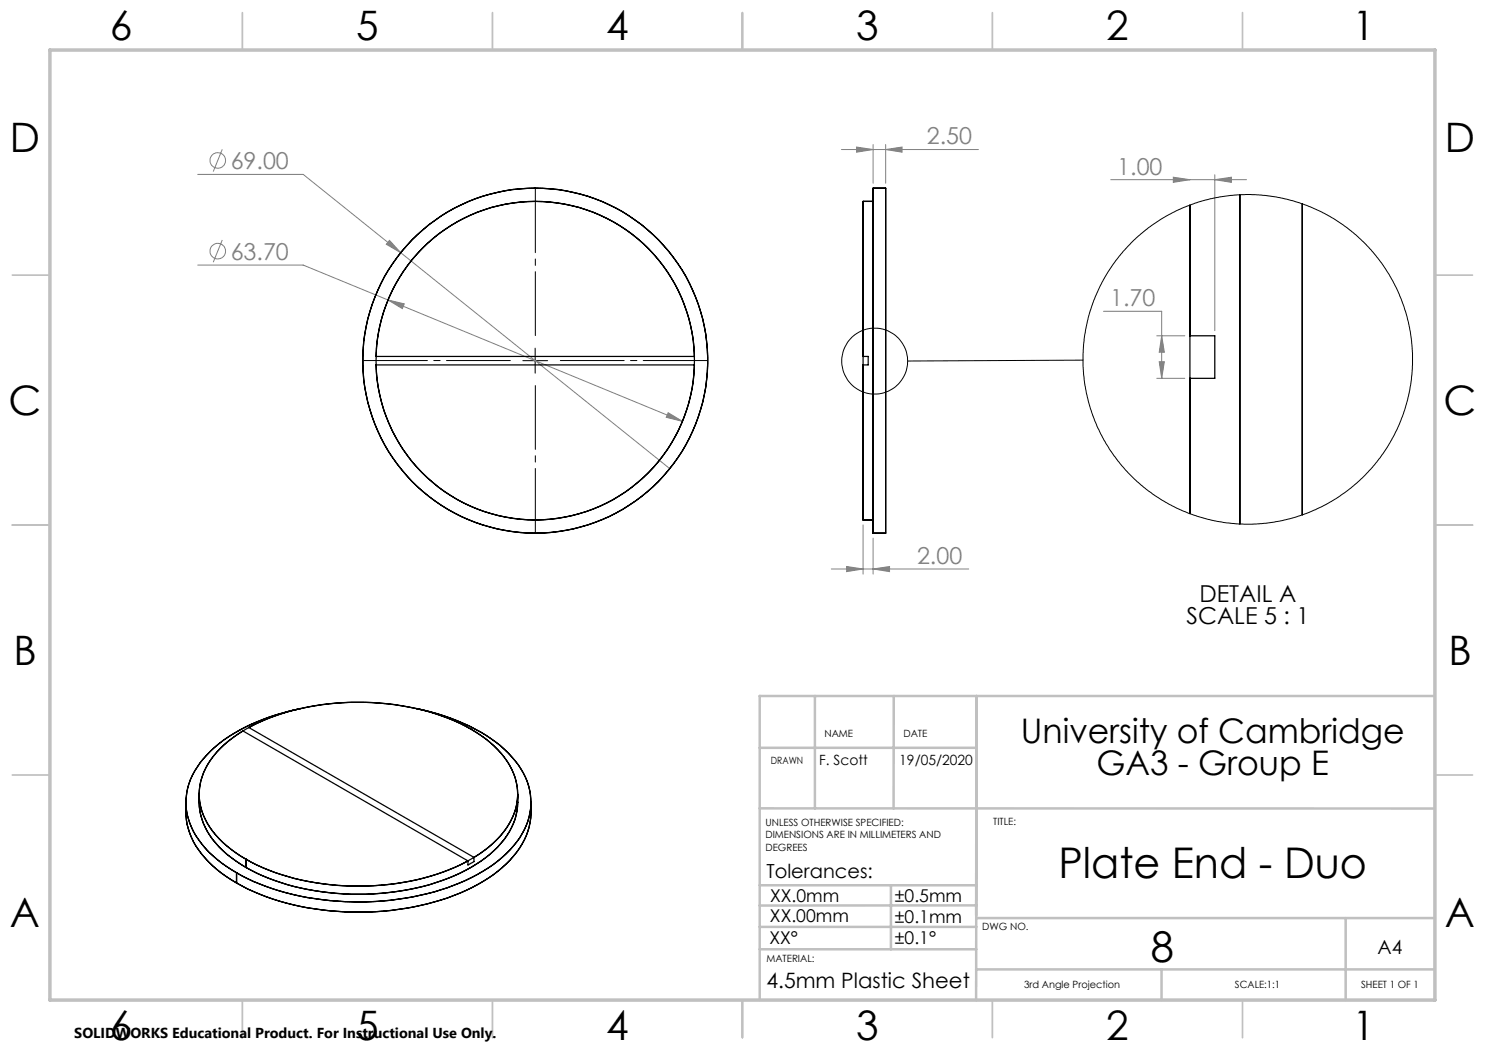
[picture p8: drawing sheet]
<svg xmlns="http://www.w3.org/2000/svg" width="297mm" height="210mm" viewBox="0 0 297 210" stroke-linecap="round" stroke-linejoin="round" font-family="sans-serif">
<g fill="none" stroke="#808080" stroke-width=".2">
<path d="M39.5 34.9h21.1l19.6 15.6M44.5 29.9l-1.8 4.4M168.3 29.9h27.4M171.3 29.4l3.3 .5-3.3 .5zM174.6 28.9v7.7M177.1 29.9l3.3-.5v1zM177.1 28.9v7.7M222.1 35.9h27.2M234.7 35.4l3.3 .5-3.3 .6zM243 35.9l3.3-.5v1.1zM243 35v31.1M39.5 53h21.1l17 7"/>
<path d="M44.5 48l-1.8 4.4M77.6 60l3.3 .8-.4 .9zM77.6 60l58.9 24.3M77.9 48.1l2.3 2.4-2.9-1.6zM80.2 50.5l53.7 43.2M220.7 62.3h11.6v13.4M231.4 67.2h5.6M231.4 75.7h5.6M231.8 72.3h1.1l-.6 3.4zM232.3 67.2l.6 3.2h-1.1zM133.6 82.5l2.9 1.8-3.3-.8zM166.3 113.8h27.4"/>
<path d="M169.3 113.3l3.3 .5-3.3 .5zM172.6 105v9.8M174.6 113.8l3.3-.5v1zM174.6 107.6v7.2"/>
<circle cx="43.6" cy="32.1" r="1.55"/>
<circle cx="43.6" cy="50.2" r="1.56"/>
</g>
<g fill="none" stroke="#000" stroke-width=".2">
<path d="M104.6 72.1h4.9M107 69.6v5M216.6 72l-35.1 .2"/>
<circle cx="174.9" cy="72.2" r="6.6"/>
</g>
<path d="M102.1 72.1h-29.4M107.1 67.1v-29.3M107.1 77.1v29.4M112.1 72.1h29.3" fill="none" stroke="#000" stroke-width=".2" stroke-dasharray="15.2 1.3 1.3 1.3" stroke-dashoffset="2.5"/>
<g fill="none" stroke="#c0c0c0" stroke-width=".35">
<path d="M48.5 2.5v7.5M98.5 2.5v7.5M148.5 2.5v7.5M198.5 2.5v7.5M248.5 2.5v7.5M2.5 55h7.5M287 55h7.5M2.5 105h7.5M287 105h7.5M2.5 155h7.5M287 155h7.5M48.5 200v7.5"/>
<path d="M98.5 200v7.5M148.5 200v7.5M198.5 200v7.5M248.5 200v7.5"/>
</g>
<g fill="none" stroke="#c0c0c0" stroke-width=".5">
<path d="M163 139.2v22.5M178.8 139.2l-.1 22.5M195.3 139.2l-.1 60.9M286.9 139.2h-135v60.8M151.9 149.6h43.4M151.9 161.7h135M151.9 177.1h43.4M178.2 177.1v12.8M151.9 185.4h43.4M151.9 189.9h43.4M195.2 193.9h91.7M195.3 181.1h-43.4"/>
<path d="M195.3 183.6h91.7M232.3 193.9v6.1M269.1 183.6v16.4"/>
</g>
<path d="M10 10h277v190h-277z" fill="none" stroke="#c0c0c0" stroke-width=".7"/>
<g fill="#808080">
<path d="M174.6 113.8l3.3-.5v1zM169.3 113.3l3.3 .5-3.3 .5zM243 35.9l3.3-.5v1.1zM234.7 35.4l3.3 .5-3.3 .6z"/>
<path d="M77.9 48.1l-.6 .8 2.9 1.6zM133.6 82.5l-.4 1 3.3 .8zM77.6 60l2.9 1.7 .4-.9zM232.3 67.2l.6 3.2h-1.1zM231.8 72.3h1.1l-.6 3.4z"/>
<path d="M171.3 29.4l3.3 .5-3.3 .5zM177.1 29.9l3.3-.5v1z"/>
</g>
<g fill="none" stroke="#000" stroke-width=".25">
<path d="M174.6 37.6h2.5v69h-2.5zM248 38.9v65.9M84.3 49.8a31.8 31.8 0 0 1 34.4-7.3 31.8 31.8 0 0 1 20.2 28.8h-63.7a31.6 31.6 0 0 1 9.1-21.5zM107 40.3a31.9 31.9 0 0 1 31.9 31.8 31.9 31.9 0 0 1-31.9 31.9M107 40.3a31.9 31.9 0 0 0-31.8 31.8 31.9 31.9 0 0 0 31.8 31.9M172.6 40.3v63.7M172.6 40.3v31h1v1.7h-1v31M172.6 40.3h2M238 41v26.2h5v8.5h-5v27zM260.5 40.8v62.2M75.2 73h63.7a31.8 31.8 0 0 1-31.8 31 31.8 31.8 0 0 1-31.9-31zM172.6 104h2"/>
<path d="M39.8 158.8a13.3 13.3 0 0 0 4.8 11.3l1.7 1.4 2.9 2M60.1 141.7a39 39 0 0 0-17.2 7.8 15.1 15.1 0 0 0-5.7 10.8 14.5 14.5 0 0 0 5.3 10.8l1.8 1.5 3 1.9M83.3 141.7a38.3 38.3 0 0 1 17.5 8.1 14.5 14.5 0 0 1 5.4 10.9 15.5 15.5 0 0 1-6.6 11.5 42.8 42.8 0 0 1-21.5 7.8 54.9 54.9 0 0 1-28.6-4.3l-2.2-1.2M94.2 145.8a18.5 18.5 0 0 1 8.8 9.7 12 12 0 0 1-3.5 12.3 32.4 32.4 0 0 1-16.3 8.2 51.5 51.5 0 0 1-31.9-3l-2.1-1.2M94.2 145.8a48.1 48.1 0 0 0-26.9-5.2 40.2 40.2 0 0 0-21 7.2 14 14 0 0 0-6.4 11.9 14.7 14.7 0 0 0 6.4 10.2l2.9 1.9M94.2 145.8a19 19 0 0 1 8.5 9 11.5 11.5 0 0 1-2.1 11.7l-3 3-2.8 2M94.2 145.8a47.6 47.6 0 0 0-25.8-5.3 44.6 44.6 0 0 0-18.6 5l45 26M103.5 158.8a13.3 13.3 0 0 1-4.7 11.3 35.5 35.5 0 0 1-18.4 8 51.1 51.1 0 0 1-29.1-3.5l-2.1-1.1M37.2 160.5a14.8 14.8 0 0 0 5.3 12.7l1.8 1.4 3 2M47.3 174.5v2.1M49.2 171.8a46.7 46.7 0 0 0 25.8 5.3 45.3 45.3 0 0 0 18.6-4.9M49.2 171.8a18.4 18.4 0 0 1-8.9-9.7 12 12 0 0 1 3.8-12.5l1.6-1.4 2.9-2 45 26"/>
<path d="M49.2 171.8v1.7M94.8 171.5v.8l-1.2 .7v-.8M106.2 160.5a14.4 14.4 0 0 1-5 12.3 35.7 35.7 0 0 1-17.2 8.3 55.3 55.3 0 0 1-34.5-3.3l-2.2-1.2"/>
<circle cx="107" cy="72.1" r="34.5"/>
</g>
<circle cx="249.5" cy="71.9" r="33" fill="none" stroke="#000" stroke-width=".2"/>
<g font-size="8.5">
<text x="211.7" y="175.5">Plate End - Duo</text>
<text x="230.2" y="192.3">8</text>
</g>
<g font-size="8.1">
<text x="22" y="8">6</text>
<text x="71.2" y="8">5</text>
<text x="121.2" y="8">4</text>
<text x="171.3" y="8">3</text>
<text x="221.3" y="8">2</text>
<text x="270.5" y="8">1</text>
<text x="2" y="30.5">D</text>
<text x="289" y="30.5">D</text>
<text x="1.7" y="83">C</text>
<text x="288.7" y="83">C</text>
<text x="2.7" y="133">B</text>
<text x="289.7" y="133">B</text>
<text x="2" y="185.5">A</text>
<text x="289" y="185.5">A</text>
<text x="22" y="208">6</text>
<text x="71.2" y="208">5</text>
<text x="121.2" y="208">4</text>
<text x="171.3" y="208">3</text>
<text x="221.3" y="208">2</text>
<text x="270.5" y="208">1</text>
</g>
<g font-size="6.8">
<text x="204.2" y="148.6">University of Cambridge</text>
<text x="219.3" y="155.1">GA3 - Group E</text>
</g>
<g font-size="4.7" fill="#808080">
<text x="185.4" y="28.9">2.50</text>
<text x="46.1" y="33.8">69.00</text>
<text x="223.5" y="34.9">1.00</text>
<text x="46.1" y="51.9">63.70</text>
<text x="222" y="61.2">1.70</text>
<text x="183.4" y="112.8">2.00</text>
</g>
<g font-size="4.7">
<text x="237.3" y="124.9">SCALE 5 : 1</text>
<text x="239.9" y="120.4">DETAIL A</text>
</g>
<text font-size="4.2" x="153.3" y="197.5">4.5mm Plastic Sheet</text>
<g font-size="3.9">
<text x="153.3" y="175.6">Tolerances:</text>
<text x="275.5" y="190.9">A4</text>
</g>
<g font-size="3.5">
<text x="154" y="184.5">XX.00mm</text>
<text x="154" y="180.4">XX.0mm</text>
<text x="179" y="180.4">±0.5mm</text>
<text x="179" y="184.6">±0.1mm</text>
<text x="153.9" y="188.8">XX°</text>
<text x="179" y="188.8">±0.1°</text>
</g>
<text font-size="2.9" x="14.9" y="207.6">SOLIDWORKS Educational Product. For Instructional Use Only.</text>
<g font-size="2.8">
<text x="163.8" y="153">F. Scott</text>
<text x="179.9" y="153">19/05/2020</text>
</g>
<g font-size="2">
<text x="164.9" y="147.5">NAME</text>
<text x="180.7" y="147.5">DATE</text>
<text x="154.2" y="152.9">DRAWN</text>
<text x="153.1" y="165.2">UNLESS OTHERWISE SPECIFIED:</text>
<text x="153.1" y="167.7">DIMENSIONS ARE IN MILLIMETERS AND</text>
<text x="198.7" y="164.9">TITLE:</text>
<text x="153.1" y="170.2">DEGREES</text>
<text x="196.5" y="186.1">DWG NO.</text>
<text x="153.3" y="192.4">MATERIAL:</text>
<text x="204.8" y="197.7">3rd Angle Projection</text>
<text x="247" y="197.7">SCALE:1:1</text>
<text x="272.2" y="197.7">SHEET 1 OF 1</text>
</g>
</svg>
